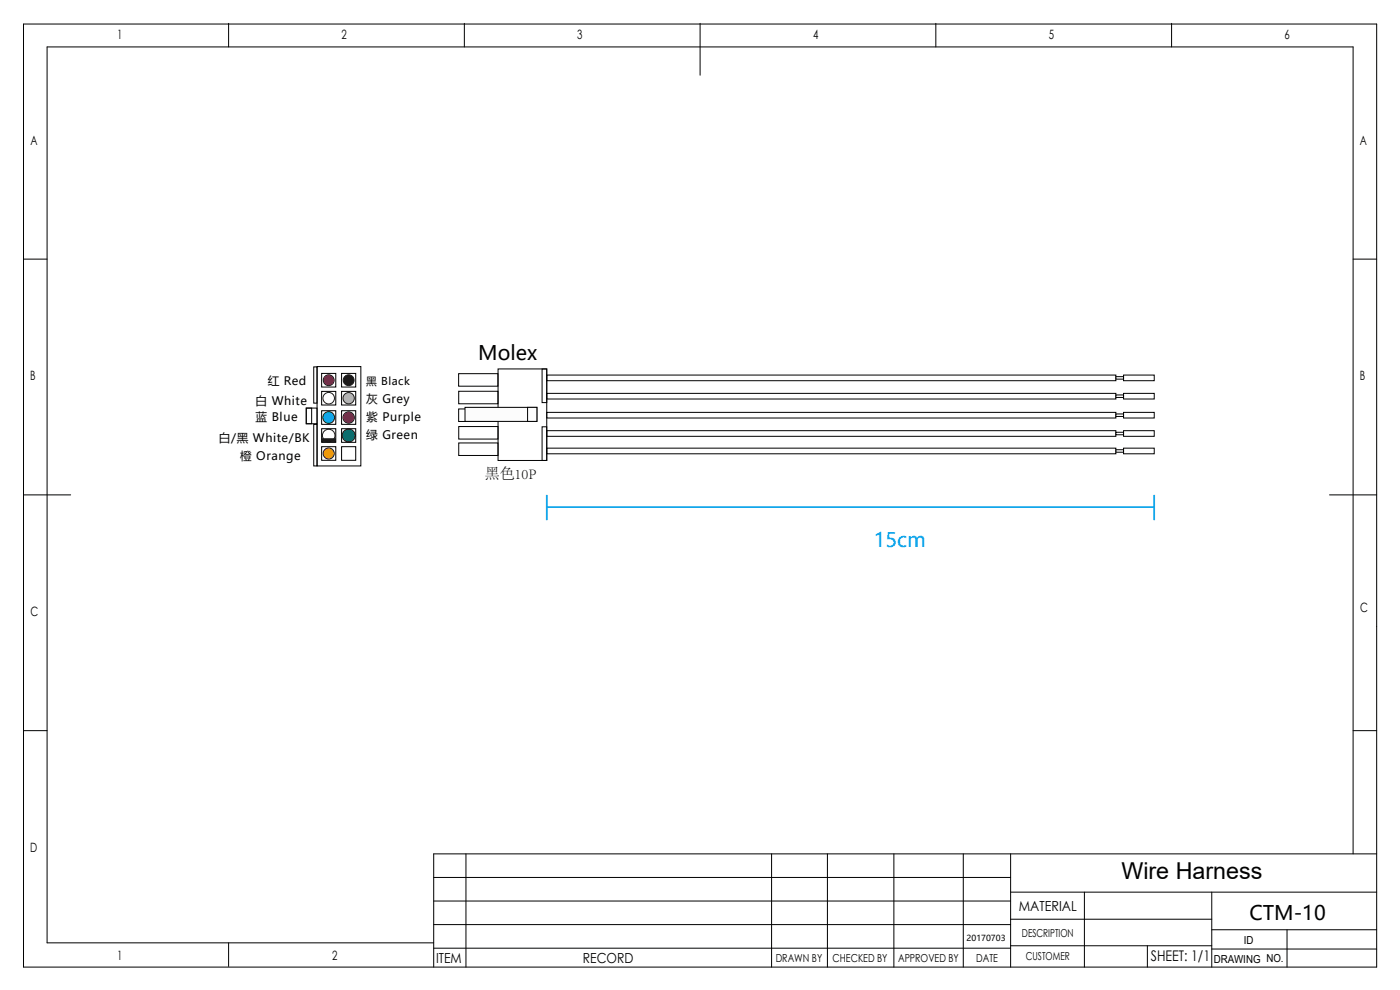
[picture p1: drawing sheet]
<svg xmlns="http://www.w3.org/2000/svg" width="297mm" height="210mm" viewBox="0 0 297 210" stroke-linecap="round" stroke-linejoin="round" font-family="sans-serif">
<g fill="none" stroke="#000" stroke-width=".21">
<path d="M5 5.1h287.1v200h-287.1zM48.5 5v5M98.5 5v5M148.5 5v11M198.5 5v5M248.5 5v5M5 55h5M287.1 55h5M5 105h10M282 105h10.1M5 155h5M287.1 155h5"/>
<path d="M48.5 200v5M92 196.1h122.4M92 191.1h122.4M92 186.1h122.4M98.8 181.1v24M163.7 181.1v24M175.5 181.1v24M189.6 181.1v24M204.4 181.1v24M214.4 189.2h77.7M214.4 181.1v24M214.4 195h42.7"/>
<path d="M230 189.2v15.9M257.1 197.2h35M257.1 189.2v15.9M273 197.2v7.9M287.1 181.1v-171.1h-277.1v190h82M292.1 181.1h-200.1v24M92 201.1h122.4M214.4 200.6h42.7M243.4 200.6v4.5M257.1 201.3h35"/>
</g>
<circle cx="74" cy="84.5" r="1.2" fill="#b5b5b5"/>
<circle cx="74" cy="84.5" r="1.2" fill="none" stroke="#231815" stroke-width=".21"/>
<circle cx="74" cy="88.6" r="1.21" fill="#920783"/>
<circle cx="74" cy="88.6" r="1.21" fill="none" stroke="#231815" stroke-width=".21"/>
<circle cx="69.7" cy="88.6" r="1.25" fill="#00a0e9"/>
<circle cx="69.7" cy="88.6" r="1.25" fill="none" stroke="#231815" stroke-width=".21"/>
<circle cx="69.7" cy="92.4" r="1.33" fill="#fff"/>
<circle cx="69.7" cy="92.4" r="1.33" fill="none" stroke="#231815" stroke-width=".21"/>
<path d="M68.4 93.1h2.7v.6h-2.7z" fill="#231815" stroke="#231815" stroke-width=".21"/>
<circle cx="74" cy="92.4" r="1.38" fill="#094"/>
<circle cx="74" cy="92.4" r="1.38" fill="none" stroke="#231815" stroke-width=".21"/>
<circle cx="69.7" cy="96.2" r="1.18" fill="#f39700"/>
<circle cx="69.7" cy="96.2" r="1.18" fill="none" stroke="#231815" stroke-width=".21"/>
<circle cx="69.7" cy="80.7" r="1.15" fill="#e60012"/>
<circle cx="69.7" cy="80.7" r="1.15" fill="none" stroke="#231815" stroke-width=".21"/>
<circle cx="74" cy="80.7" r="1.15" fill="#231815"/>
<circle cx="74" cy="80.7" r="1.15" fill="none" stroke="#231815" stroke-width=".21"/>
<g fill="none" stroke="#000" stroke-width=".21">
<path d="M66.6 77.8h.7v7.7h-.7zM67.3 77.8h9.3v21h-9.3zM68.2 79.2h3v2.9h-3zM72.5 79.2h3v2.9h-3zM65 86.6h2.3v3.3h-2.3zM65 86.6h1.1v3.3h-1.1zM66.6 90h.7v8.8h-.7zM68.2 94.8h3v2.8h-3zM68.2 90.9h3v2.9h-3zM68.2 87.1h3v2.9h-3zM68.2 83h3v2.9h-3zM72.5 94.8h3v2.8h-3z"/>
<path d="M72.5 90.9h3v2.9h-3zM72.5 87.1h3v2.9h-3zM72.5 83h3v2.9h-3z"/>
</g>
<g fill="#fff" stroke="#000" stroke-width=".21">
<path d="M116 87.5h120.7v1.2h-120.7z"/>
<path d="M238.4 87.5h6.5v1.2h-6.5z"/>
<path d="M236.7 87.8h1.7v.5h-1.7z"/>
<path d="M116 91.4h120.7v1.2h-120.7z"/>
<path d="M238.4 91.4h6.5v1.2h-6.5z"/>
<path d="M236.7 91.7h1.7v.5h-1.7z"/>
<path d="M116 79.6h120.7v1.2h-120.7z"/>
<path d="M238.4 79.6h6.5v1.2h-6.5z"/>
<path d="M236.7 79.9h1.7v.5h-1.7z"/>
<path d="M116 83.4h120.7v1.2h-120.7z"/>
<path d="M238.4 83.4h6.5v1.2h-6.5z"/>
<path d="M236.7 83.8h1.7v.5h-1.7z"/>
<path d="M116 95.1h120.7v1.2h-120.7z"/>
<path d="M238.4 95.1h6.5v1.2h-6.5z"/>
<path d="M236.7 95.4h1.7v.5h-1.7z"/>
</g>
<path d="M116 105v5.3M116 107.6h128.9M244.9 105v5.3" fill="none" stroke="#00a0e9" stroke-width=".35"/>
<circle cx="69.7" cy="84.5" r="1.22" fill="#fff"/>
<circle cx="69.7" cy="84.5" r="1.22" fill="none" stroke="#231815" stroke-width=".21"/>
<path d="M97.3 79.3h8.3v2.6h-8.3zM105.7 78.3h10.3v19.4h-10.3zM115 78.3h1v7.1h-1zM97.3 86.7h8.3v2.7h-8.3zM97.3 83h8.3v2.7h-8.3zM97.3 94h8.4v2.6h-8.4zM97.3 90.5h8.4v2.6h-8.4zM115 90.5h1v7.2h-1z" fill="none" stroke="#000" stroke-width=".21"/>
<g fill="#fcfcfc" stroke="#000" stroke-width=".21">
<path d="M98.6 86.4h15.3v3h-15.3z"/>
<path d="M111.9 86.4h2v3h-2z"/>
</g>
<text font-size="4.9" x="237.9" y="186.5">Wire Harness</text>
<g font-size="4.2">
<text x="101.5" y="76.3">Molex</text>
<text x="265.1" y="195.2">CTM-10</text>
</g>
<text font-size="4.2" fill="#00a0e9" x="185.4" y="116">15cm</text>
<text font-size="3.2" x="102.8" y="101.6">黑色10P</text>
<text font-size="3.1" x="244.2" y="203.8">SHEET: 1/1</text>
<g font-size="2.9">
<text x="216.1" y="193.1">MATERIAL</text>
<text x="92.5" y="204.4">ITEM</text>
<text x="123.6" y="204.3">RECORD</text>
</g>
<g font-size="2.7">
<text x="24.9" y="8.2">1</text>
<text x="72.4" y="8.2">2</text>
<text x="122.5" y="8.2">3</text>
<text x="172.5" y="8.2">4</text>
<text x="222.5" y="8.2">5</text>
<text x="272.5" y="8.2">6</text>
<text x="6.4" y="30.7">A</text>
<text x="288.5" y="30.7">A</text>
<text x="6.4" y="80.7">B</text>
<text x="288.5" y="80.7">B</text>
<text x="6.4" y="130.7">C</text>
<text x="288.5" y="129.7">C</text>
<text x="6.4" y="180.7">D</text>
<text x="24.9" y="203.6">1</text>
<text x="70.5" y="203.6">2</text>
</g>
<g font-size="2.5">
<text x="56.8" y="81.7">红 Red</text>
<text x="54.2" y="85.9">白 White</text>
<text x="54.2" y="89.4">蓝 Blue</text>
<text x="77.7" y="85.5">灰 Grey</text>
<text x="77.7" y="89.4">紫 Purple</text>
<text x="46.4" y="93.7">白/黑 White/BK</text>
<text x="77.7" y="93.1">绿 Green</text>
<text x="50.9" y="97.7">橙 Orange</text>
</g>
<g font-size="2.3">
<text x="77.7" y="81.7">黑 Black</text>
<text x="216.8" y="198.7">DESCRIPTION</text>
<text x="217.6" y="203.6">CUSTOMER</text>
<text x="263.9" y="200.3">ID</text>
<text x="164.6" y="204.1">DRAWN BY</text>
<text x="176.6" y="204.1">CHECKED BY</text>
<text x="190.5" y="204.1">APPROVED BY</text>
<text x="207.1" y="204.1">DATE</text>
<text x="257.5" y="204.2">DRAWING NO.</text>
</g>
<text font-size="1.8" x="205.1" y="199.7">20170703</text>
</svg>
